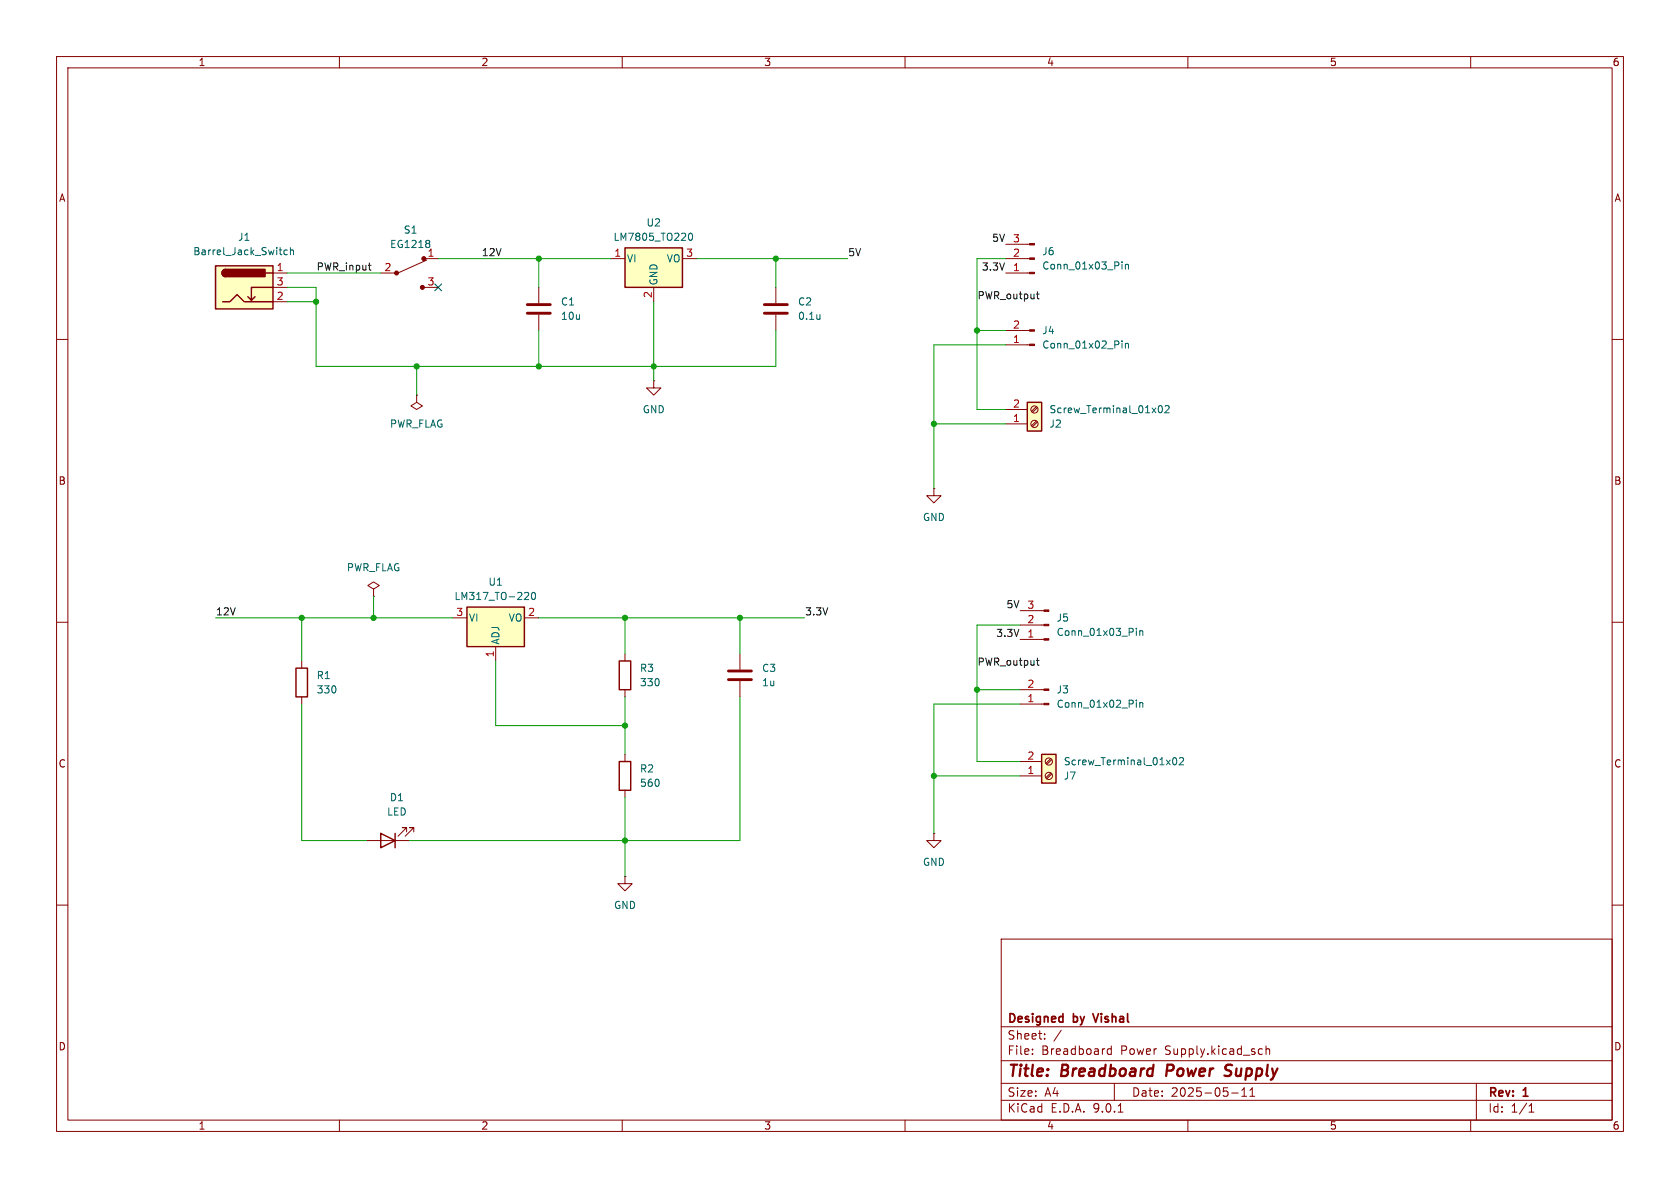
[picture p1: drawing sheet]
<svg xmlns="http://www.w3.org/2000/svg" width="297mm" height="210mm" viewBox="0 0 297 210" stroke-linecap="round" stroke-linejoin="round" font-family="sans-serif">
<g fill="none" stroke="#840000" stroke-width=".18">
<path d="M10 10h277v190h-277zM12 12h273v186h-273zM60 10v2M110 10v2M160 10v2M210 10v2M260 10v2M10 60h2M285 60h2M10 110h2M66 104.1l1.1-.6-1.1-.6-1 .6 1 .6v1.3M66 105.4h.1"/>
<path d="M285 110h2M180.3 124.5h4.3M180.3 121.9h4.3M10 160h2M177 166h108v32h-108zM285 160h2M60 198v2M110 198v2M160 198v2M177 194.5h108M177 191.5h108M177 187.5h108"/>
<path d="M177 181.5h108M182.5 186.3v.1M182.5 185.5v.1M184.7 183.6v.1M184.7 182.8v.1M187.6 182.1l-1.3 2M196.5 184.9v1.5M196.5 185.5l-.5-.1-.3 .3v.4l.2 .2h.6M197 191.5v3M197.7 196.6h.8M210 198v2M217.7 193.2h1.2"/>
<path d="M219.5 193.8h.9M219.5 192.7l.5-.4v1.5M221 193.8h.8M221 192.7l.4-.4v1.5M222.7 185.4l.5 .1M223.2 186.3l-.5 .1M223.8 185.5l.2-.1 .4 .1 .1 .9M223.8 184.9v1.5M260 198v2M261 191.5v6.5M270.3 196.6h.9M270.3 195.5l.4-.4v1.5"/>
</g>
<path d="M206.4 188.2l-.2 2M217.5 190a.85 .85 0 0 1-1 .1M217.6 188.2l-.7 .1a.46 .46 0 0 0-.3 .5 .46 .46 0 0 0 .4 .4l.5 .2" fill="none" stroke="#840000" stroke-width=".4"/>
<path d="M193.2 179.2l.5 1.5" fill="none" stroke="#840000" stroke-width=".3"/>
<g fill="#840000" stroke="#840000" stroke-width=".18">
<path d="M184.6 124.3h.8v.3h-.8z"/>
<path d="M184.6 121.8h.8v.2h-.8z"/>
</g>
<path d="M200.9 123.8v.1M200.9 124.2v.8M201.5 124.2v.8M201.5 124.3l.2-.1 .3 .1v.7" fill="none" stroke="#006464" stroke-width=".18"/>
<path d="M181.6 71.1h2.5v5.1h-2.5z" fill="#ffffc2"/>
<path d="M181.6 71.1h2.5v5.1h-2.5zM52.3 118.1h2.1v5.1h-2.1zM67.3 147.3l2.5 1.3-2.5 1.3zM69.8 147.3v2.6" fill="none" stroke="#840000" stroke-width=".25"/>
<g fill="none" stroke="#840000" stroke-width=".18">
<path d="M67.3 48.3h2.5M74.9 45.7h2.6M74.9 50.8h2.6M75.4 46l-5 2.3M177.8 58.4h4.2M177.8 48.3h4.2M177.8 45.7h4.2M177.8 43.2h4.2M177.8 74.9h3.8M177.8 72.4h3.8M177.8 61h4.2M183.2 74.4l-.9 .9"/>
<path d="M183.2 71.9l-.9 .8M183.4 74.6l-.9 .8M183.4 72.1l-.9 .8M53.3 116.8v1.3M53.3 123.2v1.3M64.8 148.6h7.6M71.9 147.1v-.8h-.8h.8l-1.5 1.5M73.2 147.1v-.8h-.8h.8l-1.6 1.5"/>
<circle cx="182.9" cy="74.9" r=".63"/>
<circle cx="182.9" cy="72.4" r=".63"/>
</g>
<path d="M75.9 42.6l.1 .1-.1 .3M75.9 43.1l.1 .2-.1 .3M198.4 46.3v.1M198.4 46.7v.9M199 46.7v.9M199 46.8l.1-.1 .3 .1 .1 .8M198.4 60.3v.1M198.4 60.7v.8M199 60.7v.8M199 60.8l.1-.1 .3 .1 .1 .7M204.9 71.8l.2-.1a.68 .68 0 0 1 .4 .6 .68 .68 0 0 1-.4 .7l-.2-.2-.1-.3zM206 71.8l.5-.1 .2 .4-.8 .9h.8" fill="none" stroke="#006464" stroke-width=".18"/>
<g fill="#840000" stroke="#840000" stroke-width=".18">
<path d="M182 60.8h.9v.3h-.9z"/>
<path d="M182 58.3h.9v.2h-.9z"/>
<path d="M182 48.1h.9v.3h-.9z"/>
<path d="M182 45.6h.9v.2h-.9z"/>
<path d="M182 43.1h.9v.2h-.9z"/>
<circle cx="70.1" cy="48.3" r=".36"/>
<circle cx="74.7" cy="50.8" r=".36"/>
<circle cx="74.9" cy="45.7" r=".36"/>
</g>
<path d="M82.5 107.3h10.2v7h-10.2z" fill="#ffffc2"/>
<path d="M82.5 107.3h10.2v7h-10.2z" fill="none" stroke="#840000" stroke-width=".25"/>
<path d="M80 109.2h2.5M87.6 114.3v2.5M92.7 109.2h2.5M180.3 113h4.3M180.3 110.5h4.3M180.3 108h4.3" fill="none" stroke="#840000" stroke-width=".18"/>
<path d="M92.9 104.7l.4 .1 .2 .3-.8 .9h.8M94.1 104.8l.2-.1a.68 .68 0 0 1 .4 .7 .68 .68 0 0 1-.4 .6l-.2-.1-.2-.4zM200.9 111.1v.1M200.9 111.5v.8M201.5 111.5v.8M201.5 111.6l.2-.1 .3 .1v.7" fill="none" stroke="#006464" stroke-width=".18"/>
<g fill="#840000" stroke="#840000" stroke-width=".18">
<path d="M184.6 112.9h.8v.3h-.8z"/>
<path d="M184.6 110.4h.8v.2h-.8z"/>
<path d="M184.6 107.8h.8v.3h-.8z"/>
</g>
<path d="M184.1 133.4h2.6v5h-2.6z" fill="#ffffc2"/>
<path d="M109.5 116.8h2v5.1h-2zM184.1 133.4h2.6v5h-2.6z" fill="none" stroke="#840000" stroke-width=".25"/>
<g fill="none" stroke="#840000" stroke-width=".18">
<path d="M73.7 69.9v1.2l1 .7-1 .6-1.1-.6 1.1-.7M73.7 69.9h.1M165.1 86.4v1.2h1.3l-1.3 1.3-1.3-1.3h1.3M165.1 86.4h.1M110.5 115.6v1.2M110.5 121.9v1.3M180.3 137.2h3.8M180.3 134.6h3.8M185.8 136.7l-.9 .8M185.8 134.1l-.9 .9M185.9 136.8l-.8 .9M185.9 134.3l-.8 .8"/>
<path d="M165.1 147.3v1.3h1.3l-1.3 1.3-1.3-1.3h1.3M165.1 147.3h.1"/>
<circle cx="185.4" cy="134.6" r=".63"/>
<circle cx="185.4" cy="137.2" r=".63"/>
</g>
<path d="M207.4 134.1l.2-.2a.68 .68 0 0 1 .4 .7 .68 .68 0 0 1-.4 .6l-.2-.1-.1-.4zM208.5 134.1l.5-.2 .2 .4-.7 .9h.7" fill="none" stroke="#006464" stroke-width=".18"/>
<path d="M38.1 47h10.2v7.6h-10.2z" fill="#ffffc2"/>
<path d="M38.1 47h10.2v7.6h-10.2zM39.4 53.3h1.2l1.3-1.2 1.3 1.2h5.1M39.9 47.6a.64 .64 0 0 0-.7 .7 .64 .64 0 0 0 .7 .6M45.1 52.5l-.7 .6M47 48.3h1.3M48.3 50.8h-3.9v2.3l-.6-.6M109.5 134.6h2v5.1h-2z" fill="none" stroke="#840000" stroke-width=".25"/>
<g fill="#840000" stroke="#840000" stroke-width=".25">
<path d="M39.4 47.8l.5-.2v1.3a.63 .63 0 0 1-.6-.4 .63 .63 0 0 1 .1-.7z"/>
<path d="M39.9 47.6h7v1.3h-7z"/>
</g>
<path d="M48.3 48.3h2.5M48.3 50.8h2.5M48.3 53.3h2.5M115.6 67.3v1.3h1.2l-1.2 1.3-1.3-1.3h1.3M115.6 67.3h.1M110.5 133.4v1.2M110.5 139.7v1.3M110.5 154.9v1.3h1.3l-1.3 1.3-1.3-1.3h1.3M110.5 154.9h.1" fill="none" stroke="#840000" stroke-width=".18"/>
<path d="M50.8 44.2h-.4l-.2 .2 .1 .6h.5M51.3 44.3l.2-.1h.3l.1 .8M51.3 43.8v1.2" fill="none" stroke="#006464" stroke-width=".18"/>
<path d="M110.5 43.8h10.1v7h-10.1z" fill="#ffffc2"/>
<path d="M110.5 43.8h10.1v7h-10.1z" fill="none" stroke="#840000" stroke-width=".25"/>
<path d="M95.2 50.8v2.8M95.2 55.6v2.8M107.9 45.7h2.6M115.6 50.8v2.5M120.6 45.7h2.6M137.2 50.8v2.8M137.2 55.6v2.8M130.8 115.6v2.8M130.8 120.4v2.8" fill="none" stroke="#840000" stroke-width=".18"/>
<path d="M121.9 41.3l.1-.1a.68 .68 0 0 1 .5 .7 .68 .68 0 0 1-.5 .6 .84 .84 0 0 1-.1-1.2zM145 55.6v.9M145 56.3l-.1 .1" fill="none" stroke="#006464" stroke-width=".18"/>
<path d="M93.2 53.8h4.1M93.2 55.4h4.1M135.1 53.8h4.1M135.1 55.4h4.1M128.8 118.6h4M128.8 120.1h4" fill="none" stroke="#840000" stroke-width=".51"/>
<path d="M65.1 46.9h.5M65.4 47.7h.2M183.2 52h.5M183.4 51.6v1l.3 .2M183.2 116.8h.5M183.4 116.3v1.1l.3 .2" fill="none" stroke="#0f0f0f" stroke-width=".18"/>
<g fill="none" stroke="#009600" stroke-width=".18">
<path d="M50.8 50.8h5.1v14h81.3v-6.4M50.8 53.3h5.1M50.8 48.3h16.5M77.5 45.7h30.4M95.2 45.7v5.1M95.2 58.4v6.4M115.6 53.3v14M123.2 45.7h26.7M137.2 45.7v5.1M172.7 58.4h5.1M177.8 45.7h-5.1v26.7h5.1M73.7 64.8v5.1"/>
<path d="M165.1 74.9h12.7M177.8 61h-12.7v25.4M38.1 109.2h41.9M53.3 109.2v7.6M66 105.4v3.8M87.6 116.8v11.5h22.9M95.2 109.2h47M110.5 109.2v6.4M130.8 109.2v6.4M180.3 110.5h-7.6v24.1h7.6M53.3 124.5v24.1h11.5M110.5 123.2v10.2"/>
<path d="M130.8 123.2v25.4h-58.4M165.1 137.2h15.2M172.7 121.9h7.6M180.3 124.5h-15.2v22.8M110.5 141v13.9"/>
</g>
<path d="M76.9 50.2l1.2 1.2M78.1 50.2l-1.2 1.2" fill="none" stroke="#000084" stroke-width=".18"/>
<g fill="#009600" stroke="#009600" stroke-width=".18">
<circle cx="95.2" cy="45.7" r=".46"/>
<circle cx="95.2" cy="64.8" r=".46"/>
<circle cx="55.9" cy="53.3" r=".46"/>
<circle cx="73.7" cy="64.8" r=".46"/>
<circle cx="53.3" cy="109.2" r=".46"/>
<circle cx="66" cy="109.2" r=".46"/>
<circle cx="130.8" cy="109.2" r=".46"/>
<circle cx="110.5" cy="109.2" r=".46"/>
<circle cx="110.5" cy="148.6" r=".46"/>
<circle cx="110.5" cy="128.3" r=".46"/>
<circle cx="137.2" cy="45.7" r=".46"/>
<circle cx="115.6" cy="64.8" r=".46"/>
<circle cx="165.1" cy="74.9" r=".46"/>
<circle cx="172.7" cy="58.4" r=".46"/>
<circle cx="165.1" cy="137.2" r=".46"/>
<circle cx="172.7" cy="121.9" r=".46"/>
</g>
<g font-size="2.8" fill="#840000">
<text x="178" y="190.9">Title:</text>
<text x="187.7" y="190.9">Breadboard</text>
<text x="207" y="190.9">Power</text>
<text x="218.2" y="190.9">Supply</text>
</g>
<g font-size="2.1" fill="#840000">
<text x="178" y="184">Sheet:</text>
<text x="178" y="181.2">Designed</text>
<text x="189.8" y="181.2">by</text>
<text x="194.1" y="181.2">Vishal</text>
<text x="178" y="186.7">File:</text>
<text x="184.1" y="186.7">Breadboard</text>
<text x="198.2" y="186.7">Power</text>
<text x="206.1" y="186.7">Supply.kicad_sch</text>
<text x="178" y="196.9">KiCad</text>
<text x="178" y="194.1">Size:</text>
<text x="184.7" y="194.1">A4</text>
<text x="185.7" y="196.9">E.D.A.</text>
<text x="193.3" y="196.9">9.0.1</text>
<text x="200" y="194.1">Date:</text>
<text x="207" y="194.1">2025-05-11</text>
<text x="263" y="194.3">Rev:</text>
<text x="263" y="196.9">Id:</text>
<text x="267.1" y="196.9">1/1</text>
<text x="269.4" y="194.3">1</text>
</g>
<g font-size="1.8" fill="#840000">
<text x="35" y="11.9">1</text>
<text x="85" y="11.9">2</text>
<text x="135" y="11.9">3</text>
<text x="185" y="11.9">4</text>
<text x="235" y="11.9">5</text>
<text x="285" y="11.9">6</text>
<text x="10.3" y="35.9">A</text>
<text x="285.3" y="35.9">A</text>
<text x="10.3" y="85.9">B</text>
<text x="285.3" y="85.9">B</text>
<text x="10.3" y="135.9">C</text>
<text x="285.3" y="135.9">C</text>
<text x="10.3" y="185.9">D</text>
<text x="285.3" y="185.9">D</text>
<text x="35" y="199.9">1</text>
<text x="85" y="199.9">2</text>
<text x="135" y="199.9">3</text>
<text x="185" y="199.9">4</text>
<text x="235" y="199.9">5</text>
<text x="285" y="199.9">6</text>
</g>
<g font-size="1.8" fill="#006464">
<text x="71.3" y="41.5">S1</text>
<text x="114.2" y="40.2">U2</text>
<text x="34.1" y="45.3">Barrel_Jack_Switch</text>
<text x="42" y="42.8">J1</text>
<text x="68.9" y="44">EG1218</text>
<text x="75.5" y="45.5">1</text>
<text x="108.4" y="42.8">LM7805_TO220</text>
<text x="110.7" y="46.6">VI</text>
<text x="117.8" y="46.6">VO</text>
<text x="184.2" y="45.3">J6</text>
<text x="184.2" y="47.9">Conn_01x03_Pin</text>
<text x="116.4" y="50.5" transform="rotate(-90 116.4 50.5)">GND</text>
<text x="99.1" y="54.2">C1</text>
<text x="99.1" y="56.7">10u</text>
<text x="141" y="54.2">C2</text>
<text x="141" y="56.7">0.1u</text>
<text x="184.2" y="59.3">J4</text>
<text x="184.2" y="61.8">Conn_01x02_Pin</text>
<text x="68.8" y="75.8">PWR_FLAG</text>
<text x="113.5" y="73.3">GND</text>
<text x="185.4" y="75.8">J2</text>
<text x="185.4" y="73.3">Screw_Terminal_01x02</text>
<text x="163.1" y="92.3">GND</text>
<text x="61.2" y="101.2">PWR_FLAG</text>
<text x="80.2" y="106.3">LM317_TO-220</text>
<text x="86.3" y="103.7">U1</text>
<text x="82.8" y="110.1">VI</text>
<text x="89.8" y="110.1">VO</text>
<text x="186.7" y="110.1">J5</text>
<text x="186.7" y="112.6">Conn_01x03_Pin</text>
<text x="88.5" y="114" transform="rotate(-90 88.5 114)">ADJ</text>
<text x="113" y="119">R3</text>
<text x="134.6" y="119">C3</text>
<text x="55.9" y="120.2">R1</text>
<text x="55.9" y="122.8">330</text>
<text x="113" y="121.5">330</text>
<text x="134.6" y="121.5">1u</text>
<text x="186.7" y="122.8">J3</text>
<text x="186.7" y="125.3">Conn_01x02_Pin</text>
<text x="113" y="136.8">R2</text>
<text x="188" y="135.5">Screw_Terminal_01x02</text>
<text x="68.8" y="141.8">D1</text>
<text x="113" y="139.3">560</text>
<text x="188" y="138">J7</text>
<text x="68.3" y="144.4">LED</text>
<text x="163.1" y="153.3">GND</text>
<text x="108.5" y="160.9">GND</text>
</g>
<g font-size="1.8" fill="#0f0f0f">
<text x="55.9" y="47.9">PWR_input</text>
<text x="85.1" y="45.4">12V</text>
<text x="149.9" y="45.4">5V</text>
<text x="173.5" y="47.9">3.3V</text>
<text x="175.3" y="42.8">5V</text>
<text x="172.7" y="53">PWR_output</text>
<text x="177.8" y="107.6">5V</text>
<text x="38.1" y="108.9">12V</text>
<text x="142.2" y="108.9">3.3V</text>
<text x="176" y="112.7">3.3V</text>
<text x="172.7" y="117.8">PWR_output</text>
</g>
<g font-size="1.8" fill="#a90000">
<text x="108.5" y="45.5">1</text>
<text x="121.2" y="45.5">3</text>
<text x="179" y="45.5">2</text>
<text x="179" y="42.9">3</text>
<text x="48.8" y="48">1</text>
<text x="48.8" y="50.5">3</text>
<text x="48.8" y="53.1">2</text>
<text x="67.9" y="48">2</text>
<text x="75.5" y="50.5">3</text>
<text x="115.3" y="52.8" transform="rotate(-90 115.3 52.8)">2</text>
<text x="179" y="48">1</text>
<text x="179" y="58.2">2</text>
<text x="179" y="60.7">1</text>
<text x="179" y="74.7">1</text>
<text x="179" y="72.1">2</text>
<text x="181.5" y="107.7">3</text>
<text x="80.6" y="109">3</text>
<text x="93.3" y="109">2</text>
<text x="181.5" y="112.8">1</text>
<text x="181.5" y="110.2">2</text>
<text x="87.4" y="116.3" transform="rotate(-90 87.4 116.3)">1</text>
<text x="181.5" y="124.2">1</text>
<text x="181.5" y="121.7">2</text>
<text x="181.5" y="136.9">1</text>
<text x="181.5" y="134.4">2</text>
</g>
</svg>
